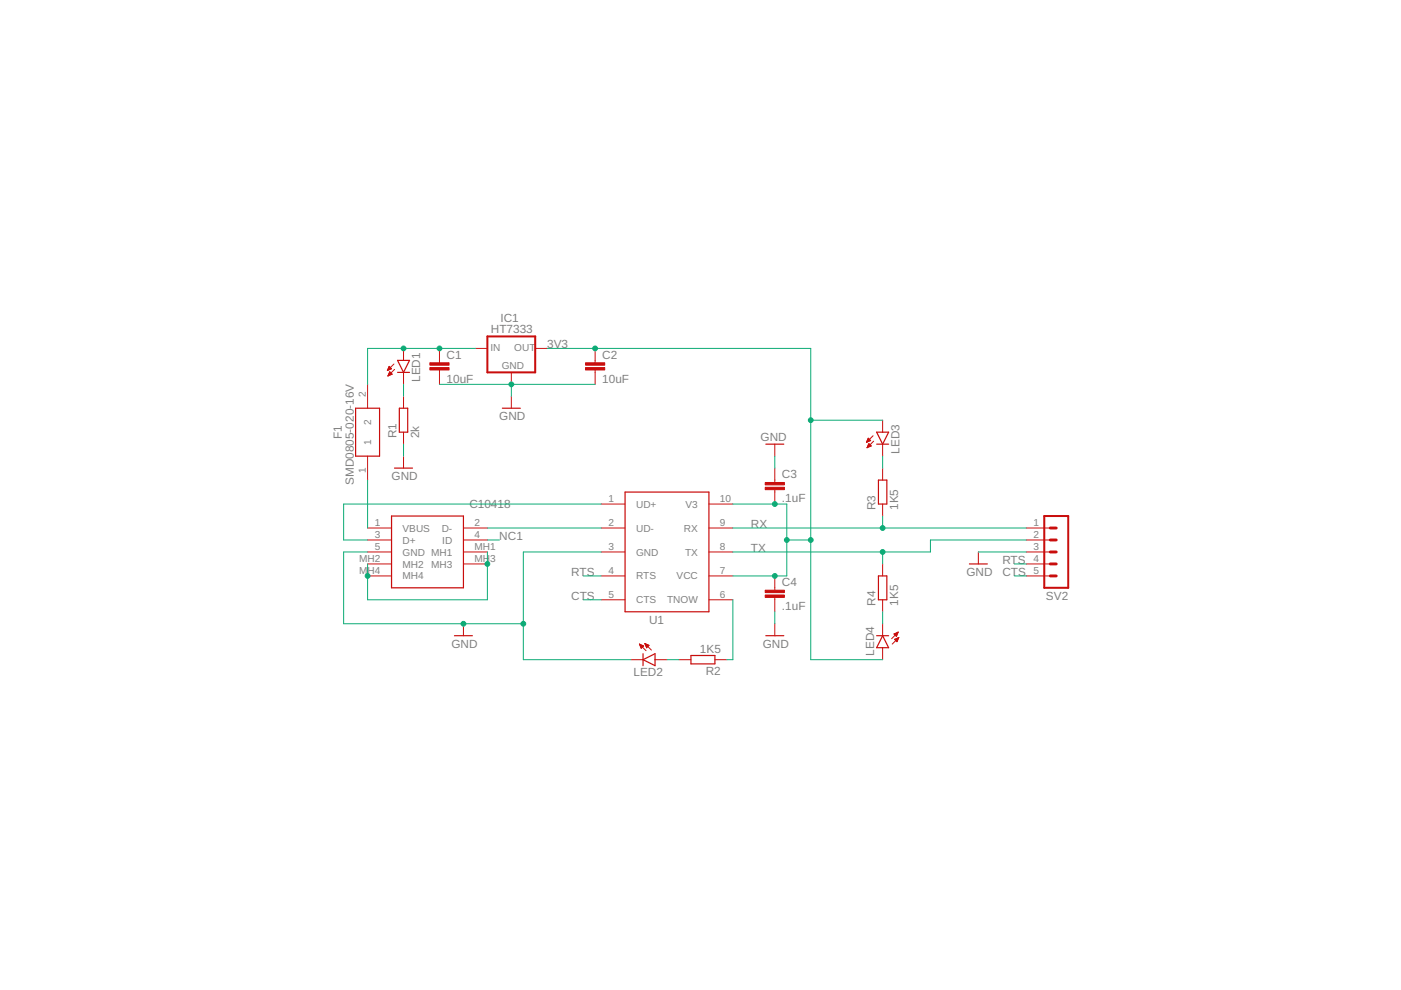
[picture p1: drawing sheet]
<svg xmlns="http://www.w3.org/2000/svg" width="297mm" height="210mm" viewBox="0 0 297 210" stroke-linecap="round" stroke-linejoin="round" font-family="sans-serif">
<g fill="none" stroke="#c90d0c" stroke-width=".25">
<path d="M84.3 76.4h2.5l-1.2 2.6zM84.3 79h2.5M75.4 86.6h5.1v10.1h-5.1zM83.7 99.3h3.8M84.7 86.6h1.7v5h-1.7zM106.5 86.6h3.8M162.4 94.2h3.8M185.9 91.6h2.5l-1.3 2.6zM185.9 94.2h2.5M83 109.4h15.3v15.2h-15.3zM132.5 104.3h17.8v25.4h-17.8zM186.2 101.8h1.8v5.1h-1.8z"/>
<path d="M205.5 119.6h3.8M96.4 134.8h3.8M136.3 139.9l2.6-1.3v2.5zM136.3 138.6v2.5M146.5 139h5.1v1.8h-5.1zM162.4 134.8h3.8M185.9 134.8h2.5M186.2 122.1h1.8v5.1h-1.8zM187.1 134.8l1.3 2.5h-2.5z"/>
</g>
<g fill="none" stroke="#c90d0c" stroke-width=".21">
<path d="M82.1 78.5h.2M82.2 78.4h.4M82.3 78.3h.6M82.3 79.7h.1M82.3 78.1h.7M82.3 79.6h.3M82.4 78h.4M82.4 79.5h.4M82.4 79.3h.7M82.4 77.9h.3M82.5 77.8h.1M82.5 79.2h.5"/>
<path d="M82.5 77.7l.5 .5-.9 .4zM82.5 79.1h.4M82.6 79h.2M82.6 78.8h.1M82.6 78.8l.5 .5-.8 .4zM83.5 77.2l-1.4 1.4M83.7 78.3l-1.4 1.4M85.6 73.9v2.5M85.6 79v2.5M93.2 73.9v3M93.2 78.4v3.1M100.8 73.9h2.5"/>
<path d="M108.4 79v2.5M113.5 73.9h2.5M126.2 73.9v3M126.2 78.4v3.1M77.9 81.5v5.1M77.9 96.7v5.1M85.6 84v2.6M85.6 91.6v2.6M85.6 96.7v2.6M108.4 84v2.6M164.3 94.2v2.5M164.3 99.3v3"/>
<path d="M183.7 93.7h.3M183.8 93.6h.5M183.9 93.4h.6M183.9 94.9h.1M183.9 93.3h.6M183.9 94.8h.3M184 93.2h.4M184 94.6h.5M184 93.1h.3M184 94.5h.7M184 94.4h.6M184.1 93h.1"/>
<path d="M184.1 92.9l.5 .5-.9 .4zM184.1 94.3h.3M184.1 94.2h.2M184.2 94l.5 .6-.9 .3zM185.1 92.4l-1.4 1.4M185.2 93.5l-1.4 1.4M187.1 89.1v2.5M187.1 94.2v2.5M187.1 99.3v2.5M77.9 112h5.1M77.9 114.5h5.1M77.9 117h5.1"/>
<path d="M77.9 119.6h5.1M98.3 112h5M98.3 114.5h5M98.3 117h5M98.3 119.6h5M127.4 112h5.1M127.4 117h5.1M127.4 106.9h5.1M150.3 112h5.1M150.3 117h5.1M150.3 106.9h5.1M164.3 103.8v3.1"/>
<path d="M187.1 106.9v2.5M187.1 119.6v2.5M207.4 117v2.6M217.6 112h5.1M217.6 114.5h5.1M217.6 117h5.1M217.6 119.6h5.1M77.9 122.1h5.1M98.3 132.2v2.6M127.4 122.1h5.1M127.4 127.2h5.1M133.8 139.9h2.5"/>
<path d="M135.6 136.6l1.4 1.4M135.6 136.6l.9 .3-.5 .6M135.6 136.6l.4 .9M135.6 136.6h.1M135.6 136.7h.3M135.7 136.8h.5M135.7 137h.7M135.8 137.1h.5M135.8 137.2h.4M135.9 137.3h.2M136 137.5h.1M136.7 136.4l1.4 1.4"/>
<path d="M136.7 136.4l.9 .4-.5 .5M136.7 136.4l.4 .9M136.7 136.5h.1M136.8 136.6h.3M136.8 136.7h.6M136.9 136.8h.7M136.9 137h.6M137 137.1h.4M137.1 137.2h.1M137.1 137.3v.1M138.9 139.9h2.5M144 139.9h2.5"/>
<path d="M150.3 122.1h5.1M150.3 127.2h5.1M151.6 139.9h2.5M164.3 122.1v3M164.3 126.7v3M164.3 132.2v2.6M187.1 127.2v2.5M187.1 132.2v2.6M187.1 137.3v2.6M189.5 134.4l.6 .5M189.6 134.4h.6M189.7 135.6l.9-.4-.4 .9z"/>
<path d="M189.7 134.6h.5M189.7 135.5h.7M189.8 135.6h.6M189.8 134.3h.5M189.8 134.7h.4M189.9 135.8h.4M189.9 134.8h.2M190 135.9h.2M190 135.4h.5M190 134.9h.1M190.1 134.2h.3M190.1 136h.1"/>
<path d="M190.3 135.3h.2M190.3 134.1h.1M190.4 134l-1.4 1.4M190.4 134l-.3 .9M190.4 134l-.9 .4M190.6 135.2l-1.4 1.4M217.6 122.1h5.1"/>
</g>
<path d="M103.3 71.3h10.2v7.7h-10.2zM221.4 109.4h5.1v15.2h-5.1z" fill="none" stroke="#c90d0c" stroke-width=".42"/>
<g fill="#c90d0c" stroke="#c90d0c" stroke-width=".21">
<path d="M91.1 77.9h4.1v.5h-4.1z"/>
<path d="M91.1 76.9h4.1v.5h-4.1z"/>
<path d="M124.1 77.9h4.1v.5h-4.1z"/>
<path d="M124.1 76.9h4.1v.5h-4.1z"/>
<path d="M162.2 103.3h4.1v.5h-4.1z"/>
<path d="M162.2 102.3h4.1v.5h-4.1z"/>
<path d="M162.2 126.2h4.1v.5h-4.1z"/>
<path d="M162.2 125.1h4.1v.5h-4.1z"/>
</g>
<path d="M222.7 117h1.2M222.7 114.5h1.2M222.7 112h1.2M222.7 119.6h1.2M222.7 122.1h1.2" fill="none" stroke="#c90d0c" stroke-width=".61"/>
<g fill="none" stroke="#0dab76" stroke-width=".21">
<path d="M100.8 73.9h-22.9v7.6M116 73.9h55.9v66h15.2M85.6 81.5v2.5M85.6 94.2v2.5M93.2 81.5h33M108.4 81.5v2.5M164.3 96.7v2.6M171.9 89.1h15.2M187.1 96.7v2.6M77.9 101.8v10.2M77.9 117h-5v15.2h38.1M103.3 117v10.2h-25.4v-7.6"/>
<path d="M103.3 114.5h2.6M103.3 112h24.1M127.4 106.9h-54.5v7.6h5M127.4 117h-16.4v22.9h22.8M155.4 106.9h11.4v15.2h-11.4M155.4 112h62.2M166.8 114.5h5.1M187.1 109.4v2.6M187.1 117v2.6M207.4 117h10.2M215.1 119.6h2.5M217.6 114.5h-20.3v2.5h-41.9"/>
<path d="M123.6 127.2h3.8M123.6 122.1h3.8M141.4 139.9h2.6M155.4 127.2v12.7h-1.3M164.3 129.7v2.5M187.1 129.7v2.5M215.1 122.1h2.5"/>
</g>
<g fill="#0dab76" stroke="#0dab76" stroke-width=".21">
<circle cx="93.2" cy="73.9" r=".51"/>
<circle cx="85.6" cy="73.9" r=".51"/>
<circle cx="98.3" cy="132.2" r=".51"/>
<circle cx="111" cy="132.2" r=".51"/>
<circle cx="108.4" cy="81.5" r=".51"/>
<circle cx="103.3" cy="119.6" r=".51"/>
<circle cx="77.9" cy="122.1" r=".51"/>
<circle cx="187.1" cy="117" r=".51"/>
<circle cx="187.1" cy="112" r=".51"/>
<circle cx="126.2" cy="73.9" r=".51"/>
<circle cx="166.8" cy="114.5" r=".51"/>
<circle cx="164.3" cy="106.9" r=".51"/>
<circle cx="164.3" cy="122.1" r=".51"/>
<circle cx="171.9" cy="89.1" r=".51"/>
<circle cx="171.9" cy="114.5" r=".51"/>
</g>
<g font-size="2.5" fill="#808080">
<text x="104.1" y="70.6">HT7333</text>
<text x="106.1" y="68.3">IC1</text>
<text x="94.7" y="76">C1</text>
<text x="116" y="73.9">3V3</text>
<text x="127.7" y="76">C2</text>
<text x="89.1" y="81" transform="rotate(-90 89.1 81)">LED1</text>
<text x="94.7" y="81.1">10uF</text>
<text x="127.7" y="81.1">10uF</text>
<text x="105.9" y="89.1">GND</text>
<text x="72.5" y="93.2" transform="rotate(-90 72.5 93.2)">F1</text>
<text x="84.1" y="92.9" transform="rotate(-90 84.1 92.9)">R1</text>
<text x="88.9" y="92.9" transform="rotate(-90 88.9 92.9)">2k</text>
<text x="161.3" y="93.4">GND</text>
<text x="83" y="101.8">GND</text>
<text x="165.8" y="101.4">C3</text>
<text x="190.7" y="96.2" transform="rotate(-90 190.7 96.2)">LED3</text>
<text x="75" y="102.8" transform="rotate(-90 75 102.8)">SMD0805-020-16V</text>
<text x="99.5" y="107.8">C10418</text>
<text x="165.8" y="106.5">.1uF</text>
<text x="159.2" y="111.9">RX</text>
<text x="185.6" y="108.1" transform="rotate(-90 185.6 108.1)">R3</text>
<text x="190.4" y="108.1" transform="rotate(-90 190.4 108.1)">1K5</text>
<text x="105.9" y="114.5">NC1</text>
<text x="159.2" y="117">TX</text>
<text x="212.5" y="119.6">RTS</text>
<text x="121.1" y="122.1">RTS</text>
<text x="165.8" y="124.3">C4</text>
<text x="204.9" y="122.1">GND</text>
<text x="212.5" y="122.1">CTS</text>
<text x="121.1" y="127.2">CTS</text>
<text x="165.8" y="129.3">.1uF</text>
<text x="185.6" y="128.4" transform="rotate(-90 185.6 128.4)">R4</text>
<text x="190.4" y="128.4" transform="rotate(-90 190.4 128.4)">1K5</text>
<text x="221.8" y="127.2">SV2</text>
<text x="95.7" y="137.3">GND</text>
<text x="137.6" y="132.3">U1</text>
<text x="161.7" y="137.3">GND</text>
<text x="134.3" y="143.4">LED2</text>
<text x="148.4" y="138.3">1K5</text>
<text x="149.6" y="143.1">R2</text>
<text x="185.3" y="139" transform="rotate(-90 185.3 139)">LED4</text>
</g>
<g font-size="2.1" fill="#808080">
<text x="104" y="74.5">IN</text>
<text x="109" y="74.5">OUT</text>
<text x="106.4" y="78.2">GND</text>
<text x="77.6" y="84.2" transform="rotate(-90 77.6 84.2)">2</text>
<text x="78.7" y="94.4" transform="rotate(-90 78.7 94.4)">1</text>
<text x="78.7" y="90.1" transform="rotate(-90 78.7 90.1)">2</text>
<text x="77.6" y="100.2" transform="rotate(-90 77.6 100.2)">1</text>
<text x="129" y="106.5">1</text>
<text x="134.9" y="107.6">UD+</text>
<text x="145.3" y="107.6">V3</text>
<text x="152.6" y="106.5">10</text>
<text x="79.5" y="111.6">1</text>
<text x="85.3" y="112.7">VBUS</text>
<text x="93.6" y="112.7">D-</text>
<text x="100.6" y="111.6">2</text>
<text x="129" y="111.6">2</text>
<text x="134.9" y="112.7">UD-</text>
<text x="145" y="112.7">RX</text>
<text x="152.6" y="111.6">9</text>
<text x="219.2" y="111.6">1</text>
<text x="76.2" y="119.2">MH2</text>
<text x="79.5" y="114.1">3</text>
<text x="79.5" y="116.7">5</text>
<text x="85.3" y="115.2">D+</text>
<text x="85.3" y="117.8">GND MH1</text>
<text x="93.8" y="115.2">ID</text>
<text x="100.6" y="114.1">4</text>
<text x="100.6" y="116.7">MH1</text>
<text x="100.6" y="119.2">MH</text>
<text x="103.9" y="119.2">3</text>
<text x="129" y="116.7">3</text>
<text x="134.9" y="117.8">GND</text>
<text x="145.2" y="117.8">TX</text>
<text x="152.6" y="116.7">8</text>
<text x="219.2" y="114.1">2</text>
<text x="219.2" y="116.7">3</text>
<text x="219.2" y="119.2">4</text>
<text x="76.2" y="121.7">M</text>
<text x="77.9" y="121.7">H4</text>
<text x="85.3" y="120.3">MH2</text>
<text x="85.3" y="122.9">MH4</text>
<text x="91.4" y="120.3">MH3</text>
<text x="129" y="121.7">4</text>
<text x="134.9" y="122.9">RTS</text>
<text x="143.5" y="122.9">VCC</text>
<text x="152.6" y="121.7">7</text>
<text x="219.2" y="121.7">5</text>
<text x="129" y="126.8">5</text>
<text x="134.9" y="127.9">CTS</text>
<text x="141.4" y="127.9">TNOW</text>
<text x="152.6" y="126.8">6</text>
</g>
</svg>
